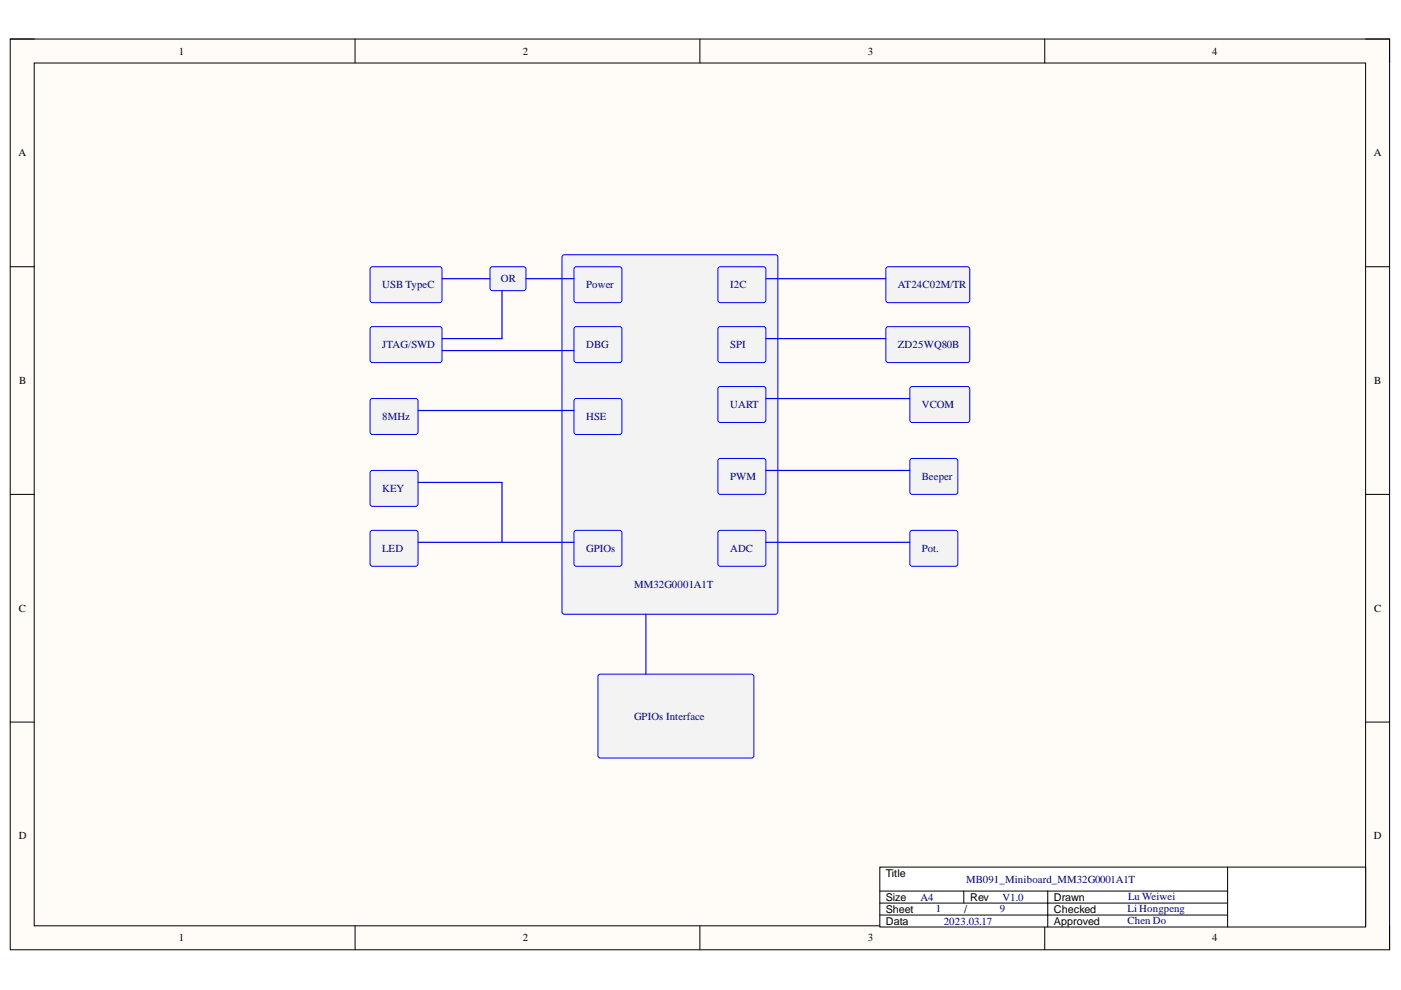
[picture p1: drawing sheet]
<svg xmlns="http://www.w3.org/2000/svg" width="297mm" height="210mm" viewBox="0 0 297 210" stroke-linecap="round" stroke-linejoin="round" font-family="sans-serif">
<path d="M2.2 8.3h292.4v193.1h-292.4z" fill-rule="evenodd" fill="#fffcf8"/>
<path d="M2.2 8.3h292.4v193.1h-292.4z" fill="none" stroke="#000" stroke-width=".21"/>
<path d="M7.3 13.4h282.2v182.9h-282.2z" fill-rule="evenodd" fill="#fffcf8"/>
<g fill="none" stroke="#000" stroke-width=".21">
<path d="M2.2 8.3h5.1M7.3 13.4h282.2v182.9h-282.2zM75.3 8.3v5.1M148.4 8.3v5.1M221.5 8.3v5.1M289.5 8.3h5.1v5.1M2.2 56.5h5.1M289.5 56.6h5.1M2.2 104.8h5.1M289.5 104.8h5.1M2.2 153.1h5.1M289.5 153.1h5.1"/>
<path d="M75.3 196.3v5.1M148.4 196.3v5.1M221.5 196.3v5.1M294.6 196.3v5.1"/>
</g>
<path d="M186.5 183.8h103v12.7h-103z" fill-rule="evenodd" fill="#fff"/>
<path d="M186.5 183.8h103v12.7h-103zM186.5 194h73.8M186.5 188.9h73.8M186.5 191.5h73.8M204.3 188.9v2.6M222.1 188.9v7.6M260.3 183.8v12.7" fill="none" stroke="#000" stroke-width=".21"/>
<path d="M119.2 54.3l.5-.3h44.7l.5 .3v75.4l-.2 .5h-45l-.5-.2z" fill="#f3f3f3"/>
<path d="M119.2 54.3l.5-.3h44.7l.5 .3v75.4l-.2 .5h-45l-.5-.2z" fill="none" stroke="#00f" stroke-width=".21"/>
<path d="M121.8 56.8l.4-.3 9.4 .1 .3 .5-.1 6.8-.4 .3-9.5-.1-.2-.4z" fill="#f3f3f3"/>
<path d="M121.8 56.8l.4-.3 9.4 .1 .3 .5-.1 6.8-.4 .3-9.5-.1-.2-.4z" fill="none" stroke="#00f" stroke-width=".21"/>
<path d="M121.8 112.7l.4-.3 9.4 .1 .3 .5-.1 6.8-.4 .3-9.5-.1-.2-.4z" fill="#f3f3f3"/>
<path d="M121.8 112.7l.4-.3 9.4 .1 .3 .5-.1 6.8-.4 .3-9.5-.1-.2-.4z" fill="none" stroke="#00f" stroke-width=".21"/>
<path d="M78.5 100l.5-.3 9.4 .1 .2 .5v6.8l-.5 .3-9.4-.1-.2-.4z" fill="#f3f3f3"/>
<path d="M78.5 100l.5-.3 9.4 .1 .2 .5v6.8l-.5 .3-9.4-.1-.2-.4z" fill="none" stroke="#00f" stroke-width=".21"/>
<path d="M78.5 112.7l.5-.3 9.4 .1 .2 .5v6.8l-.5 .3-9.4-.1-.2-.4z" fill="#f3f3f3"/>
<path d="M78.5 112.7l.5-.3 9.4 .1 .2 .5v6.8l-.5 .3-9.4-.1-.2-.4z" fill="none" stroke="#00f" stroke-width=".21"/>
<path d="M193 112.7l.4-.2h9.4l.3 .5-.1 6.8-.4 .3-9.5-.1-.2-.4z" fill="#f3f3f3"/>
<path d="M193 112.7l.4-.2h9.4l.3 .5-.1 6.8-.4 .3-9.5-.1-.2-.4z" fill="none" stroke="#00f" stroke-width=".21"/>
<path d="M152.3 112.7l.4-.3 9.4 .1 .3 .5-.1 6.8-.4 .3-9.4-.1-.3-.4z" fill="#f3f3f3"/>
<path d="M152.3 112.7l.4-.3 9.4 .1 .3 .5-.1 6.8-.4 .3-9.4-.1-.3-.4z" fill="none" stroke="#00f" stroke-width=".21"/>
<path d="M152.3 97.5l.4-.3 9.4 .1 .3 .4-.1 6.9-.4 .2h-9.4l-.3-.5z" fill="#f3f3f3"/>
<path d="M152.3 97.5l.4-.3 9.4 .1 .3 .4-.1 6.9-.4 .2h-9.4l-.3-.5z" fill="none" stroke="#00f" stroke-width=".21"/>
<path d="M187.9 56.8l.4-.2h17.1l.2 .5-.1 6.8-.4 .3-17-.1-.3-.4z" fill="#f3f3f3"/>
<path d="M187.9 56.8l.4-.2h17.1l.2 .5-.1 6.8-.4 .3-17-.1-.3-.4z" fill="none" stroke="#00f" stroke-width=".21"/>
<path d="M193.1 97.3h9.7l.3 .4-.1 6.9-.4 .2h-9.5l-.2-.5v-6.6z" fill="#f3f3f3"/>
<path d="M193.1 97.3h9.7l.3 .4-.1 6.9-.4 .2h-9.5l-.2-.5v-6.6z" fill="none" stroke="#00f" stroke-width=".21"/>
<path d="M152.3 56.8l.4-.3 9.4 .1 .3 .5-.1 6.8-.4 .3-9.4-.1-.3-.4z" fill="#f3f3f3"/>
<path d="M152.3 56.8l.4-.3 9.4 .1 .3 .5-.1 6.8-.4 .3-9.4-.1-.3-.4z" fill="none" stroke="#00f" stroke-width=".21"/>
<path d="M187.9 69.5l.4-.2h17.1l.2 .5-.1 6.8-.4 .3-17-.1-.3-.4z" fill="#f3f3f3"/>
<path d="M187.9 69.5l.4-.2h17.1l.2 .5-.1 6.8-.4 .3-17-.1-.3-.4z" fill="none" stroke="#00f" stroke-width=".21"/>
<path d="M152.3 69.5l.4-.3 9.4 .1 .3 .5-.1 6.8-.4 .3-9.4-.1-.3-.4z" fill="#f3f3f3"/>
<path d="M152.3 69.5l.4-.3 9.4 .1 .3 .5-.1 6.8-.4 .3-9.4-.1-.3-.4z" fill="none" stroke="#00f" stroke-width=".21"/>
<path d="M193.1 82h12.3l.2 .5-.1 6.8-.4 .3-12-.1-.2-.4v-6.6z" fill="#f3f3f3"/>
<path d="M193.1 82h12.3l.2 .5-.1 6.8-.4 .3-12-.1-.2-.4v-6.6z" fill="none" stroke="#00f" stroke-width=".21"/>
<path d="M152.3 82.2l.4-.2h9.4l.3 .5-.1 6.8-.4 .3-9.4-.1-.3-.4z" fill="#f3f3f3"/>
<path d="M152.3 82.2l.4-.2h9.4l.3 .5-.1 6.8-.4 .3-9.4-.1-.3-.4z" fill="none" stroke="#00f" stroke-width=".21"/>
<path d="M162.4 59.1h25.4M162.4 71.8h25.4M162.4 99.7h30.5M162.4 84.5h30.5M88.6 102.3h17.8v12.7M88.6 115h33.1M162.4 115h30.5" fill="none" stroke="#00f" stroke-width=".25"/>
<path d="M121.8 84.7l.4-.2 9.4 .1 .3 .4-.1 6.9-.4 .2h-9.5l-.2-.5z" fill="#f3f3f3"/>
<path d="M121.8 84.7l.4-.2 9.4 .1 .3 .4-.1 6.9-.4 .2h-9.5l-.2-.5z" fill="none" stroke="#00f" stroke-width=".21"/>
<path d="M78.5 84.7l.5-.2 9.4 .1 .2 .4v6.9l-.5 .2h-9.4l-.2-.5z" fill="#f3f3f3"/>
<path d="M78.5 84.7l.5-.2 9.4 .1 .2 .4v6.9l-.5 .2h-9.4l-.2-.5z" fill="none" stroke="#00f" stroke-width=".21"/>
<path d="M88.6 87h33.1" fill="none" stroke="#00f" stroke-width=".25"/>
<path d="M121.8 69.5l.4-.3 9.4 .1 .3 .5-.1 6.8-.4 .3-9.5-.1-.2-.4z" fill="#f3f3f3"/>
<path d="M121.8 69.5l.4-.3 9.4 .1 .3 .5-.1 6.8-.4 .3-9.5-.1-.2-.4z" fill="none" stroke="#00f" stroke-width=".21"/>
<path d="M78.5 69.5l.5-.3 14.5 .1 .2 .5-.1 6.8-.4 .3-14.5-.1-.2-.4z" fill="#f3f3f3"/>
<path d="M78.5 69.5l.5-.3 14.5 .1 .2 .5-.1 6.8-.4 .3-14.5-.1-.2-.4z" fill="none" stroke="#00f" stroke-width=".21"/>
<path d="M93.7 74.3h28M106.4 61.6v10.2" fill="none" stroke="#00f" stroke-width=".25"/>
<path d="M78.5 56.8l.5-.3 14.5 .1 .2 .5-.1 6.8-.4 .3-14.5-.1-.2-.4z" fill="#f3f3f3"/>
<path d="M78.5 56.8l.5-.3 14.5 .1 .2 .5-.1 6.8-.4 .3-14.5-.1-.2-.4z" fill="none" stroke="#00f" stroke-width=".21"/>
<path d="M104 56.8l.4-.3 6.9 .1 .2 .5-.1 4.3-.4 .2h-6.9l-.2-.5z" fill="#f3f3f3"/>
<path d="M104 56.8l.4-.3 6.9 .1 .2 .5-.1 4.3-.4 .2h-6.9l-.2-.5z" fill="none" stroke="#00f" stroke-width=".21"/>
<path d="M93.7 59.1h10.2M111.5 59.1h10.2" fill="none" stroke="#00f" stroke-width=".25"/>
<path d="M126.8 143.2l.5-.3 32.3 .1 .2 .4v17.1l-.5 .2h-32.3l-.2-.5z" fill="#f3f3f3"/>
<path d="M126.8 143.2l.5-.3 32.3 .1 .2 .4v17.1l-.5 .2h-32.3l-.2-.5z" fill="none" stroke="#00f" stroke-width=".21"/>
<path d="M93.7 71.8h12.7M136.9 130.2v12.7" fill="none" stroke="#00f" stroke-width=".25"/>
<g font-size="2.3">
<text x="37.9" y="11.6">1</text>
<text x="110.8" y="11.6">2</text>
<text x="184" y="11.6">3</text>
<text x="257" y="11.6">4</text>
<text x="3.9" y="33.1">A</text>
<text x="291.3" y="33.1">A</text>
<text x="4.1" y="81.4">B</text>
<text x="291.4" y="81.4">B</text>
<text x="4" y="129.7">C</text>
<text x="291.4" y="129.7">C</text>
<text x="4" y="177.9">D</text>
<text x="291.3" y="177.9">D</text>
<text x="187.8" y="185.9">Title</text>
<text x="187.8" y="191">Size</text>
<text x="205.7" y="191">Rev</text>
<text x="223.4" y="191">Drawn</text>
<text x="187.8" y="193.5">Sheet</text>
<text x="187.8" y="196">Data</text>
<text x="204.4" y="193.5">/</text>
<text x="223.4" y="196">Approved</text>
<text x="223.4" y="193.5">Checked</text>
<text x="37.9" y="199.6">1</text>
<text x="110.8" y="199.6">2</text>
<text x="184" y="199.6">3</text>
<text x="257" y="199.6">4</text>
</g>
<g font-size="2.3" fill="#000080">
<text x="106.2" y="59.9">OR</text>
<text x="81" y="61.1">USB TypeC</text>
<text x="124.3" y="61.1">Power</text>
<text x="154.8" y="61.1">I2C</text>
<text x="190.4" y="61.1">AT24C02M/TR</text>
<text x="81" y="73.8">JTAG/SWD</text>
<text x="124.3" y="73.8">DBG</text>
<text x="154.8" y="73.8">SPI</text>
<text x="190.4" y="73.8">ZD25WQ80B</text>
<text x="81" y="89">8MHz</text>
<text x="124.3" y="89">HSE</text>
<text x="154.8" y="86.5">UART</text>
<text x="195.4" y="86.5">VCOM</text>
<text x="154.8" y="101.8">PWM</text>
<text x="195.4" y="101.8">Beeper</text>
<text x="81" y="104.3">KEY</text>
<text x="81" y="117">LED</text>
<text x="124.3" y="117">GPIOs</text>
<text x="154.8" y="117">ADC</text>
<text x="195.4" y="117">Pot.</text>
<text x="134.4" y="124.6">MM32G0001A1T</text>
<text x="134.4" y="152.6">GPIOs Interface</text>
<text x="195.2" y="191">A4</text>
<text x="204.8" y="187.2">MB091_Miniboard_MM32G0001A1T</text>
<text x="212.5" y="191">V1.0</text>
<text x="239.2" y="190.9">Lu Weiwei</text>
<text x="198.4" y="193.4">1</text>
<text x="200.1" y="196.1">2023.03.17</text>
<text x="212" y="193.4">9</text>
<text x="239.1" y="193.4">Li Hongpeng</text>
<text x="239.1" y="195.9">Chen Do</text>
</g>
</svg>
